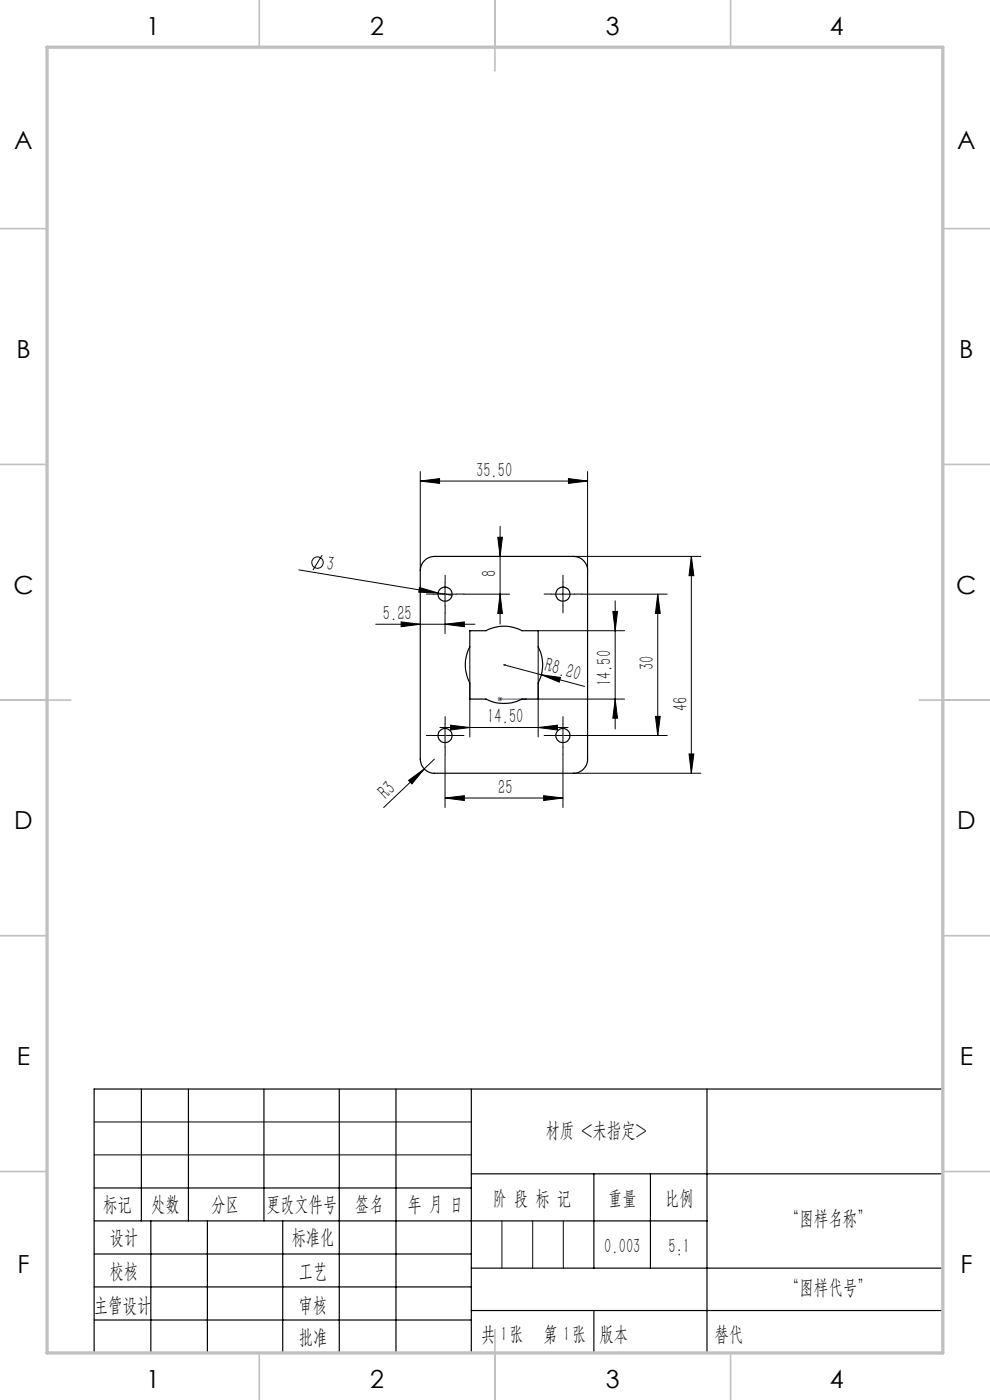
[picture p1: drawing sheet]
<svg xmlns="http://www.w3.org/2000/svg" width="210mm" height="297mm" viewBox="0 0 210 297" stroke-linecap="round" stroke-linejoin="round" font-family="sans-serif">
<g fill="none" stroke="#000" stroke-width=".21">
<path d="M68.3 117.8l-1.9 3.1M89.1 102.1l4.1-.6v1zM89.1 100v21M89.1 102.1h35.5M105.6 114h1l-.5 4zM106.1 111.7v20.7M120.6 101.5l4 .6-4 .4zM121.6 118h27.1M124.6 100v21M146.6 118v46M146.6 118l.6 4.1h-1zM63.4 120.9l32.5 5.4"/>
<path d="M79.7 132.4h21.1M85.1 131.9l4 .5-4 .6zM89 124.6l3.9 1.2-4.1-.2zM91.9 126h5M94.4 132.4l4.1-.5v1.1zM94.4 130v4.4M94.4 123.5v5M98.4 126h9.7M99.7 137.2v19.1M106.1 126l.5 4.1h-1zM114.2 137.2v19.1M114.2 133.8h18.3"/>
<path d="M116.9 126h5M119.4 123.5v5M123.4 126h18.1M130 129.7h1l-.5 4.1zM130.5 127.5v27.2M139.5 126v30M139.5 126l.6 4.1h-1.1zM91.9 156h5M93.3 154.3h27.2M94.4 153.6v4.9M95.6 153.8l4.1 .5-4.1 .6zM106.9 141l7.9 2.2"/>
<path d="M114.2 154.3l4.1-.5v1.1zM114.2 148.3h18.3M114.8 143.2l4.1 .5-.3 1zM114.8 143.2l9.2 2.4M116.9 156h5M119.4 153.6v4.9M123.4 156h18.1M130.5 148.3l.5 4.1h-1zM139 152h1.1l-.6 4zM146.2 159.9h1l-.6 4.1zM86.7 165.6l3.3-2.5-2.6 3.2zM90 163.1l-8.6 8.2"/>
<path d="M92.1 161l-2.1 2.1M94.4 169.3l4.1-.5v1zM94.4 160.1v11.2M94.4 169.3h25M115.3 168.8l4.1 .5-4.1 .5zM119.4 160.1v11.2M121.6 164h27.1M20 238h80M20 245h80"/>
<circle cx="67.3" cy="119.4" r="1.22"/>
</g>
<path d="M105.9 148.3h.3zM106 148.3h.1M106 148.3h5.7M111.7 148.3h-.6h.6" fill="none" stroke="#00f" stroke-width=".21"/>
<path d="M105.6 148.3h.9M105.7 148l.7 .7M106 147.8v1M106.4 148l-.7 .7" fill="none" stroke="#808080" stroke-width=".21"/>
<g fill="none" stroke="#000" stroke-width=".21" stroke-dasharray="30.5 1.3 1.3 1.3">
<path d="M91.9 126h-1.5M94.4 123.5v-1.5M94.4 128.5v1.5M96.9 126h1.5M116.9 126h-1.5M119.4 123.5v-1.5M119.4 128.5v1.5M121.9 126h1.5M91.9 156h-1.5M94.4 153.5v-1.5M94.4 158.5v1.5M96.9 156h1.5"/>
<path d="M116.9 156h-1.5M119.4 153.5v-1.5M119.4 158.5v1.5M121.9 156h1.5"/>
</g>
<g fill="none" stroke="#000" stroke-width=".25">
<path d="M30 231v28M40 231v28M56 231v28M72 231v56M84 231v56M100 231v56M150 231v56M200 231h-180v56M20 252h80M20 259h130M32 259v28M44 259v28"/>
<path d="M60 259v28M100 249h100M126 249v20M138 249v20M20 266h80M20 273h80M100 269h100M100 278h100M20 280h80"/>
</g>
<path d="M106.5 259v10M113 259v10M119.5 259v10" fill="none" stroke="#0a0605" stroke-width=".21"/>
<path d="M126 278v9" fill="none" stroke="#0a0605" stroke-width=".25"/>
<g fill="none" stroke="#c0c0c0" stroke-width=".35">
<path d="M55 0v10M105 0v15M155 0v10M0 48.5h10M200 48.5h10M0 98.5h10M200 98.5h10M0 148.5h15M195 148.5h15M0 198.5h10M200 198.5h10M0 248.5h10"/>
<path d="M200 248.5h10M55 287v10M105 282v15M155 287v10"/>
</g>
<path d="M10 10h190v277h-190z" fill="none" stroke="#c0c0c0" stroke-width=".7"/>
<path d="M94.4 126h.1M119.4 126h.1M94.4 156h.1M106.9 141h.1M119.4 156h.1" fill="none" stroke="#00f" stroke-width=".21" stroke-dasharray="6.3 1.3 1.3 1.3"/>
<path d="M111.1 148.3h.6zM105.9 148.3h.3z" fill="#00f"/>
<g fill="#000">
<path d="M89 124.6l3.9 1.2-4.1-.2zM114.8 143.2l4.1 .5-.3 1zM86.7 165.6l3.3-2.5-2.6 3.2z"/>
<path d="M120.6 101.5l4 .6-4 .4zM89.1 102.1l4.1-.6v1zM94.4 132.4l4.1-.5v1.1zM85.1 131.9l4 .5-4 .6z"/>
<path d="M146.6 118l.6 4.1h-1zM146.2 159.9h1l-.6 4.1zM139.5 126l.6 4.1h-1.1zM139 152h1.1l-.6 4z"/>
<path d="M106.1 126l.5 4.1h-1zM105.6 114h1l-.5 4z"/>
<path d="M114.2 154.3l4.1-.5v1.1zM95.6 153.8l4.1 .5-4.1 .6z"/>
<path d="M130.5 148.3l.5 4.1h-1zM130 129.7h1l-.5 4.1z"/>
<path d="M94.4 169.3l4.1-.5v1zM115.3 168.8l4.1 .5-4.1 .5z"/>
</g>
<g fill="none" stroke="#000" stroke-width=".25">
<path d="M89.9 119.1l.9-.7 1.3-.4h29.5a3 3 0 0 1 3 3v40a3 3 0 0 1-3 3h-29.5a3 3 0 0 1-3-3v-40l.3-1zM99.7 133.8h3.4a8.1 8.1 0 0 1 7.6 0h3.5v3.4a8.1 8.1 0 0 1 0 7.7v3.4h-3.5a8.4 8.4 0 0 1-7.6 0h-3.4v-3.4a8.1 8.1 0 0 1 0-7.7z"/>
<circle cx="94.4" cy="126" r="1.51"/>
<circle cx="119.4" cy="126" r="1.51"/>
<circle cx="94.4" cy="156.1" r="1.5"/>
<circle cx="119.4" cy="156.1" r="1.5"/>
</g>
<g font-size="5.3">
<text x="31" y="7.4">1</text>
<text x="78.5" y="7.4">2</text>
<text x="128.5" y="7.4">3</text>
<text x="176" y="7.4">4</text>
<text x="3" y="31.7">A</text>
<text x="203" y="31.7">A</text>
<text x="3.5" y="75.9">B</text>
<text x="203.5" y="75.9">B</text>
<text x="2.8" y="125.9">C</text>
<text x="202.8" y="125.9">C</text>
<text x="3" y="175.9">D</text>
<text x="203" y="175.9">D</text>
<text x="3.6" y="225.9">E</text>
<text x="203.6" y="225.9">E</text>
<text x="3.7" y="270.2">F</text>
<text x="203.7" y="270.2">F</text>
<text x="31" y="294.4">1</text>
<text x="78.5" y="294.4">2</text>
<text x="128.5" y="294.4">3</text>
<text x="176" y="294.4">4</text>
</g>
<g font-size="4.4">
<text x="101" y="101.2">35.50</text>
<text x="69.1" y="120.9" transform="rotate(9 69.1 120.9)">3</text>
<text x="105.2" y="122.3" transform="rotate(-90 105.2 122.3)">8</text>
<text x="81.2" y="131.6">5.25</text>
<text x="115.4" y="142.4" transform="rotate(15 115.4 142.4)">R8.20</text>
<text x="138.7" y="142.2" transform="rotate(-90 138.7 142.2)">30</text>
<text x="129.6" y="145.6" transform="rotate(-90 129.6 145.6)">14.50</text>
<text x="103.4" y="153.5">14.50</text>
<text x="145.8" y="150.8" transform="rotate(-90 145.8 150.8)">46</text>
<text x="81.9" y="169.6" transform="rotate(-44 81.9 169.6)">R3</text>
<text x="105.7" y="168.4">25</text>
<text x="115.7" y="241.2">材质 &lt;未指定&gt;</text>
<text x="21.9" y="256.9">标记</text>
<text x="32.1" y="256.9">处数</text>
<text x="44.9" y="256.9">分区</text>
<text x="56.5" y="256.9">更改文件号</text>
<text x="75.4" y="256.9">签名</text>
<text x="86.5" y="256.9">年 月 日</text>
<text x="104.5" y="255.6">阶 段 标 记</text>
<text x="129" y="255.6">重量</text>
<text x="141.1" y="255.6">比例</text>
<text x="23.3" y="263.9">设计</text>
<text x="61.9" y="263.9">标准化</text>
<text x="166.5" y="259.8">“图样名称”</text>
<text x="128.2" y="265.7">0.003</text>
<text x="141.8" y="265.7">5:1</text>
<text x="23.3" y="271.1">校核</text>
<text x="63.4" y="271">工艺</text>
<text x="166.5" y="274.6">“图样代号”</text>
<text x="19.9" y="278.3">主管设计</text>
<text x="63.4" y="278.3">审核</text>
<text x="63.4" y="285.2">批准</text>
<text x="102" y="284.4">共 张</text>
<text x="106.1" y="284.4">1</text>
<text x="115.3" y="284.4">第 张</text>
<text x="119.5" y="284.4">1</text>
<text x="127.1" y="284.4">版本</text>
</g>
<text font-size="4.4" fill="#0a0605" x="151.6" y="284.4">替代</text>
</svg>
